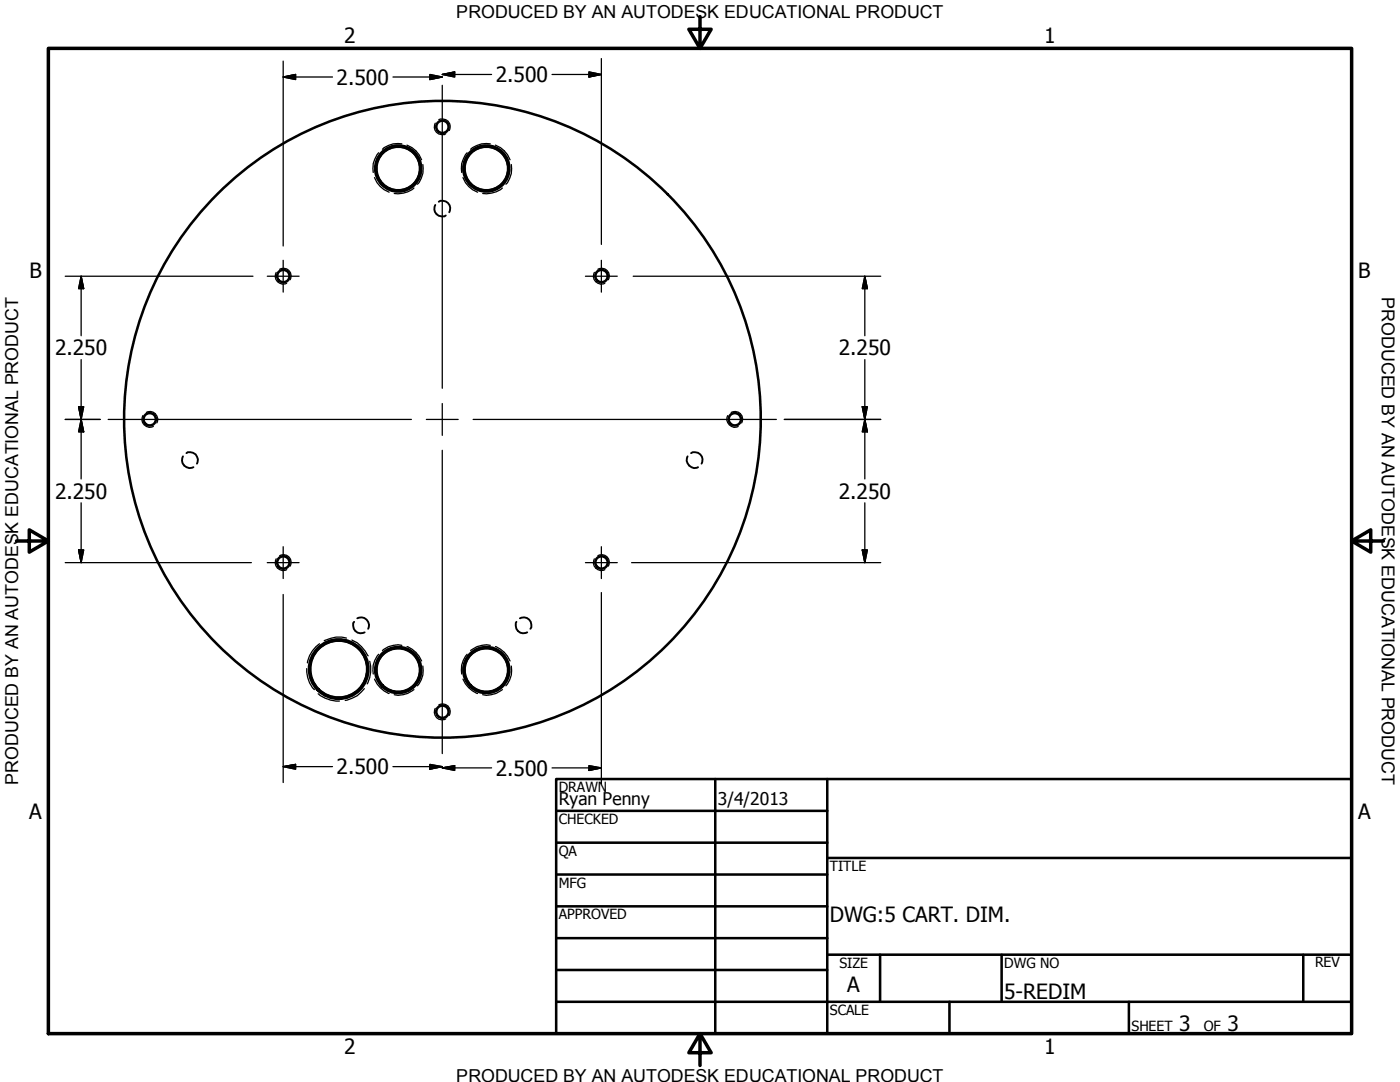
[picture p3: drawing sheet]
<svg xmlns="http://www.w3.org/2000/svg" width="279mm" height="216mm" viewBox="0 0 279 216" stroke-linecap="round" stroke-linejoin="round" font-family="sans-serif">
<!-- layer: Title (ANSI) -->
<g fill="none" stroke="#000" stroke-width=".51">
<path d="M133.2 38.7a63.5 63.5 0 0 0-105.9 27.2 63.5 63.5 0 0 0 74.7 79.8 63.5 63.5 0 0 0 34.2-103.8l-3-3.1"/>
<circle cx="79.5" cy="33.6" r="4.4"/>
<circle cx="79.5" cy="33.6" r="4.6"/>
<circle cx="88.3" cy="25.3" r="1.24"/>
<circle cx="97.1" cy="33.6" r="4.4"/>
<circle cx="97.1" cy="33.6" r="4.6"/>
<circle cx="56.5" cy="55.1" r="1.24"/>
<circle cx="120" cy="55.1" r="1.24"/>
<circle cx="29.9" cy="83.7" r="1.24"/>
<circle cx="146.7" cy="83.7" r="1.24"/>
<circle cx="56.5" cy="112.2" r="1.24"/>
<circle cx="120" cy="112.2" r="1.24"/>
<circle cx="67.6" cy="133.5" r="5.7"/>
<circle cx="67.6" cy="133.5" r="5.9"/>
<circle cx="79.5" cy="133.7" r="4.4"/>
<circle cx="79.5" cy="133.7" r="4.6"/>
<circle cx="97.1" cy="133.7" r="4.4"/>
<circle cx="97.1" cy="133.7" r="4.6"/>
<circle cx="88.3" cy="142" r="1.24"/>
</g>
<!-- layer: Hidden (ANSI) -->
<g fill="none" stroke="#000" stroke-width=".25">
<path d="M74.7 35.4a5 5 0 0 0 3 3M75.6 30.5a5 5 0 0 0-1.1 3.9M80.2 28.7a4.5 4.5 0 0 0-3.9 1.1M81.2 29a5 5 0 0 1 2.9 2.9M82.6 37.5a5 5 0 0 1-3.9 1.1M84.4 32.8a4.6 4.6 0 0 1-1.1 4M86.9 24.6a1.54 1.54 0 0 0 .2 1.8 1.54 1.54 0 0 0 1.9 .3M87.6 23.9a1.58 1.58 0 0 1 1.8 .3 1.58 1.58 0 0 1 .3 1.8M92.4 35.4a5 5 0 0 0 2.9 3M93.2 30.5a5 5 0 0 0-1.1 3.9M97.9 28.7a4.7 4.7 0 0 0-4 1.1M98.9 29a5 5 0 0 1 2.9 2.9"/>
<path d="M100.3 37.5a5 5 0 0 1-4 1.1M102 32.8a4.6 4.6 0 0 1-1 4M55.1 54.4a1.58 1.58 0 0 0 .3 1.8 1.58 1.58 0 0 0 1.8 .3M55.8 53.7a1.54 1.54 0 0 1 1.9 .3 1.54 1.54 0 0 1 .2 1.8M118.6 54.4a1.58 1.58 0 0 0 .3 1.8 1.58 1.58 0 0 0 1.8 .3M119.3 53.7a1.54 1.54 0 0 1 1.9 .3 1.54 1.54 0 0 1 .2 1.8M28.5 82.9a1.58 1.58 0 0 0 .3 1.9 1.58 1.58 0 0 0 1.8 .3M29.2 82.3a1.56 1.56 0 0 1 1.8 .3 1.56 1.56 0 0 1 .3 1.8M145.2 82.9a1.6 1.6 0 0 0 .3 1.8 1.6 1.6 0 0 0 1.8 .4M145.9 82.3a1.54 1.54 0 0 1 1.9 .3 1.54 1.54 0 0 1 .2 1.8M55.1 111.5a1.58 1.58 0 0 0 .3 1.9 1.58 1.58 0 0 0 1.8 .3M55.8 110.9a1.54 1.54 0 0 1 1.9 .2 1.54 1.54 0 0 1 .2 1.9"/>
<path d="M118.6 111.5a1.58 1.58 0 0 0 .3 1.9 1.58 1.58 0 0 0 1.8 .3M119.3 110.9a1.54 1.54 0 0 1 1.9 .2 1.54 1.54 0 0 1 .2 1.9M61.2 133.4a5.8 5.8 0 0 0 1.5 4.2M63.5 138.4a6.2 6.2 0 0 0 4.3 1.5M63.8 128.5a6 6 0 0 0-2.5 3.8M69.2 127.3a6 6 0 0 0-4.5 .5M70.2 127.7a6.9 6.9 0 0 1 3.3 3.2M72.7 137.4a5.6 5.6 0 0 1-3.8 2.4M73.8 132a6.2 6.2 0 0 1-.5 4.5M74.7 135.5a5.1 5.1 0 0 0 3 2.9M75.6 130.6a4.7 4.7 0 0 0-1.1 3.9M80.2 128.8a4.7 4.7 0 0 0-3.9 1"/>
<path d="M81.2 129a5.1 5.1 0 0 1 2.9 2.9M82.6 137.6a4.7 4.7 0 0 1-3.9 1M84.4 132.9a4.6 4.6 0 0 1-1.1 3.9M92.4 135.5a5.1 5.1 0 0 0 2.9 2.9M93.2 130.6a4.7 4.7 0 0 0-1.1 3.9M97.9 128.8a4.9 4.9 0 0 0-4 1M98.9 129a5.1 5.1 0 0 1 2.9 2.9M100.3 137.6a4.7 4.7 0 0 1-4 1M102 132.9a4.6 4.6 0 0 1-1 3.9M86.9 141.4a1.54 1.54 0 0 0 .2 1.8 1.54 1.54 0 0 0 1.9 .2M87.6 140.7a1.54 1.54 0 0 1 1.8 .2 1.54 1.54 0 0 1 .3 1.8"/>
</g>
<!-- layer: Visible (ANSI) -->
<path d="M86.9 40.9a1.54 1.54 0 0 0 .2 1.8 1.54 1.54 0 0 0 1.9 .3M87.6 40.3a1.54 1.54 0 0 1 1.8 .2 1.54 1.54 0 0 1 .3 1.9M36.5 91.1a1.58 1.58 0 0 0 .3 1.8 1.58 1.58 0 0 0 1.8 .3M37.2 90.4a1.54 1.54 0 0 1 1.9 .3 1.54 1.54 0 0 1 .2 1.8M137.2 91.1a1.6 1.6 0 0 0 .3 1.8 1.6 1.6 0 0 0 1.8 .3M137.9 90.4a1.54 1.54 0 0 1 1.9 .3 1.54 1.54 0 0 1 .2 1.8M70.7 124.1a1.54 1.54 0 0 0 .2 1.8 1.54 1.54 0 0 0 1.9 .3M71.3 123.4a1.58 1.58 0 0 1 1.9 .2 1.58 1.58 0 0 1 .3 1.9M103.1 124.1a1.58 1.58 0 0 0 .3 1.8 1.58 1.58 0 0 0 1.8 .3M103.8 123.4a1.54 1.54 0 0 1 1.8 .2 1.54 1.54 0 0 1 .3 1.9" fill="none" stroke="#000" stroke-width=".38"/>
<!-- layer: Hidden Narrow (ANSI) -->
<path d="M9.7 9.7h260v196.5h-260zM139.7 3.3v6.4l-2.2-3.9h4.4l-2.2 3.9M3.3 107.9h6.4l-3.9-2.2v4.5l3.9-2.3M269.7 107.9l3.9 2.3v-4.5l-3.9 2.2h6.4M139.7 206.2l2.2 3.9h-4.4l2.2-3.9v6.4" fill="none" stroke="#000" stroke-width=".7"/>
<!-- layer: Border (ANSI) -->
<g fill="none" stroke="#000" stroke-width=".51">
<path d="M111 155.4h158.7v50.8h-158.7zM142.7 155.4v50.8M165.1 155.4v50.8M111 161.8h54.1M111 168.1h54.1M111 174.5h54.1M165.1 171.2h104.6M111 180.8h54.1M111 187.2h54.1M111 193.5h54.1M111 199.9h158.7M165.1 190.5h104.6"/>
<path d="M175.6 190.5v9.4M189.5 199.9v6.3M199.9 190.5v9.4M225.3 199.9v6.3M260.1 190.5v9.4"/>
</g>
<!-- layer: Center Mark (ANSI) -->
<g fill="none" stroke="#000" stroke-width=".25">
<path d="M88.3 17v60.5M53.3 55.1h6.4M56.5 51.9v6.4M116.8 55.1h6.4M120 51.9v6.4M21.6 83.7h60.5M85.1 83.7h6.3M88.3 80.5v6.4M88.3 89.9v60.5M94.4 83.7h60.5M53.3 112.3h6.4M56.5 109.1v6.3"/>
<path d="M116.8 112.3h6.4M120 109.1v6.3"/>
</g>
<!-- layer: Dimension (ANSI) -->
<g fill="none" stroke="#000" stroke-width=".25">
<path d="M56.5 15.4l2.5-.5v1zM56.5 12.2v36.9M56.5 15.4h9.9M78.4 15.4h9.9M85.8 14.9l2.5 .5-2.5 .5zM88.3 14.9l2.4-.5v1zM88.3 14.9h9.8M110.2 14.9h9.8M117.5 14.4l2.5 .5-2.5 .5zM120 11.7v37.1M13 55.1h37.5M16.2 55.1l.5 2.5h-1z"/>
<path d="M16.2 55.1v11.9M126.4 55.1h49.4M172.6 55.1l.5 2.5h-1zM172.6 55.1v11.9M16.2 71.8v23.8M172.6 71.8v23.8M13 83.7h7M15.7 81.2h1l-.5 2.5zM16.2 83.7l.5 2.5h-1zM156.5 83.7h19.3M172.1 81.2h1l-.5 2.5zM172.6 83.7l.5 2.5h-1z"/>
<path d="M13 112.3h37.2M15.7 109.7h1l-.5 2.6zM16.2 100.3v12M56.5 118.6v37.5M120 118.2v38.2M126 112.3h49.8M172.1 109.7h1l-.5 2.6zM172.6 100.3v12M56.5 153l2.5-.5v1zM56.5 153h9.9M78.4 153h9.9M85.8 152.5l2.5 .5-2.5 .5z"/>
<path d="M88.3 153.2l2.4-.4v.9zM88.3 153.2h9.8M110.2 153.2h9.8M117.5 152.8l2.5 .4-2.5 .5z"/>
</g>
<g fill="#000" stroke="#000" stroke-width=".25">
<path d="M56.5 15.4l2.5-.5zM56.5 15.4l2.5-.5v1zM85.8 15.9l2.5-.5zM85.8 14.9l2.5 .5-2.5 .5zM88.3 14.9l2.4-.5zM88.3 14.9l2.4-.5v1zM117.5 15.4l2.5-.5zM117.5 14.4l2.5 .5-2.5 .5zM16.2 55.1l.5 2.5zM16.2 55.1l.5 2.5h-1zM172.6 55.1l.5 2.5zM172.6 55.1l.5 2.5h-1z"/>
<path d="M15.7 81.2l.5 2.5zM15.7 81.2h1l-.5 2.5zM16.2 83.7l.5 2.5zM16.2 83.7l.5 2.5h-1zM172.1 81.2l.5 2.5zM172.1 81.2h1l-.5 2.5zM172.6 83.7l.5 2.5zM172.6 83.7l.5 2.5h-1zM15.7 109.7l.5 2.6zM15.7 109.7h1l-.5 2.6zM172.1 109.7l.5 2.6zM172.1 109.7h1l-.5 2.6z"/>
<path d="M56.5 153l2.5-.5zM56.5 153l2.5-.5v1zM85.8 153.5l2.5-.5zM85.8 152.5l2.5 .5-2.5 .5zM88.3 153.2l2.4-.4zM88.3 153.2l2.4-.4v.9zM117.5 153.7l2.5-.5zM117.5 152.8l2.5 .4-2.5 .5z"/>
</g>
<g font-size="4.2">
<text x="68.7" y="8.6">2</text>
<text x="208.4" y="8.6">1</text>
<text x="67.2" y="16.9">2.500</text>
<text x="98.9" y="16.4">2.500</text>
<text x="5.9" y="55.5">B</text>
<text x="271.1" y="55.5">B</text>
<text x="11" y="70.9">2.250</text>
<text x="167.4" y="70.9">2.250</text>
<text x="11" y="99.5">2.250</text>
<text x="167.4" y="99.5">2.250</text>
<text x="67.2" y="154.5">2.500</text>
<text x="98.9" y="154.7">2.500</text>
<text x="5.8" y="163.4">A</text>
<text x="271" y="163.4">A</text>
<text x="165.6" y="183.9">DWG:5 CART. DIM.</text>
<text x="169.1" y="198">A</text>
<text x="200.4" y="199.3">5-REDIM</text>
<text x="235.3" y="205.7">3</text>
<text x="245" y="205.7">3</text>
<text x="68.7" y="210.3">2</text>
<text x="208.4" y="210.3">1</text>
</g>
<g font-size="3.6">
<text x="91.1" y="3.6">PRODUCED BY AN AUTODESK EDUCATIONAL PRODUCT</text>
<text x="275.8" y="59.3" transform="rotate(90 275.8 59.3)">PRODUCED BY AN AUTODESK EDUCATIONAL PRODUCT</text>
<text x="3.6" y="156.6" transform="rotate(-90 3.6 156.6)">PRODUCED BY AN AUTODESK EDUCATIONAL PRODUCT</text>
<text x="91.1" y="215.9">PRODUCED BY AN AUTODESK EDUCATIONAL PRODUCT</text>
</g>
<g font-size="3.5">
<text x="111.5" y="160.6">Ryan Penny</text>
<text x="143.3" y="160.7">3/4/2013</text>
</g>
<g font-size="2.8">
<text x="111.5" y="158">DRAWN</text>
<text x="111.5" y="164.4">CHECKED</text>
<text x="111.5" y="170.8">QA</text>
<text x="165.6" y="173.7">TITLE</text>
<text x="111.5" y="177.1">MFG</text>
<text x="111.5" y="183.5">APPROVED</text>
<text x="167.5" y="193.1">SIZE</text>
<text x="200.4" y="193.1">DWG NO</text>
<text x="262.4" y="193">REV</text>
<text x="165.6" y="202.5">SCALE</text>
<text x="225.8" y="205.7">SHEET</text>
<text x="240.2" y="205.7">OF</text>
</g>
</svg>
